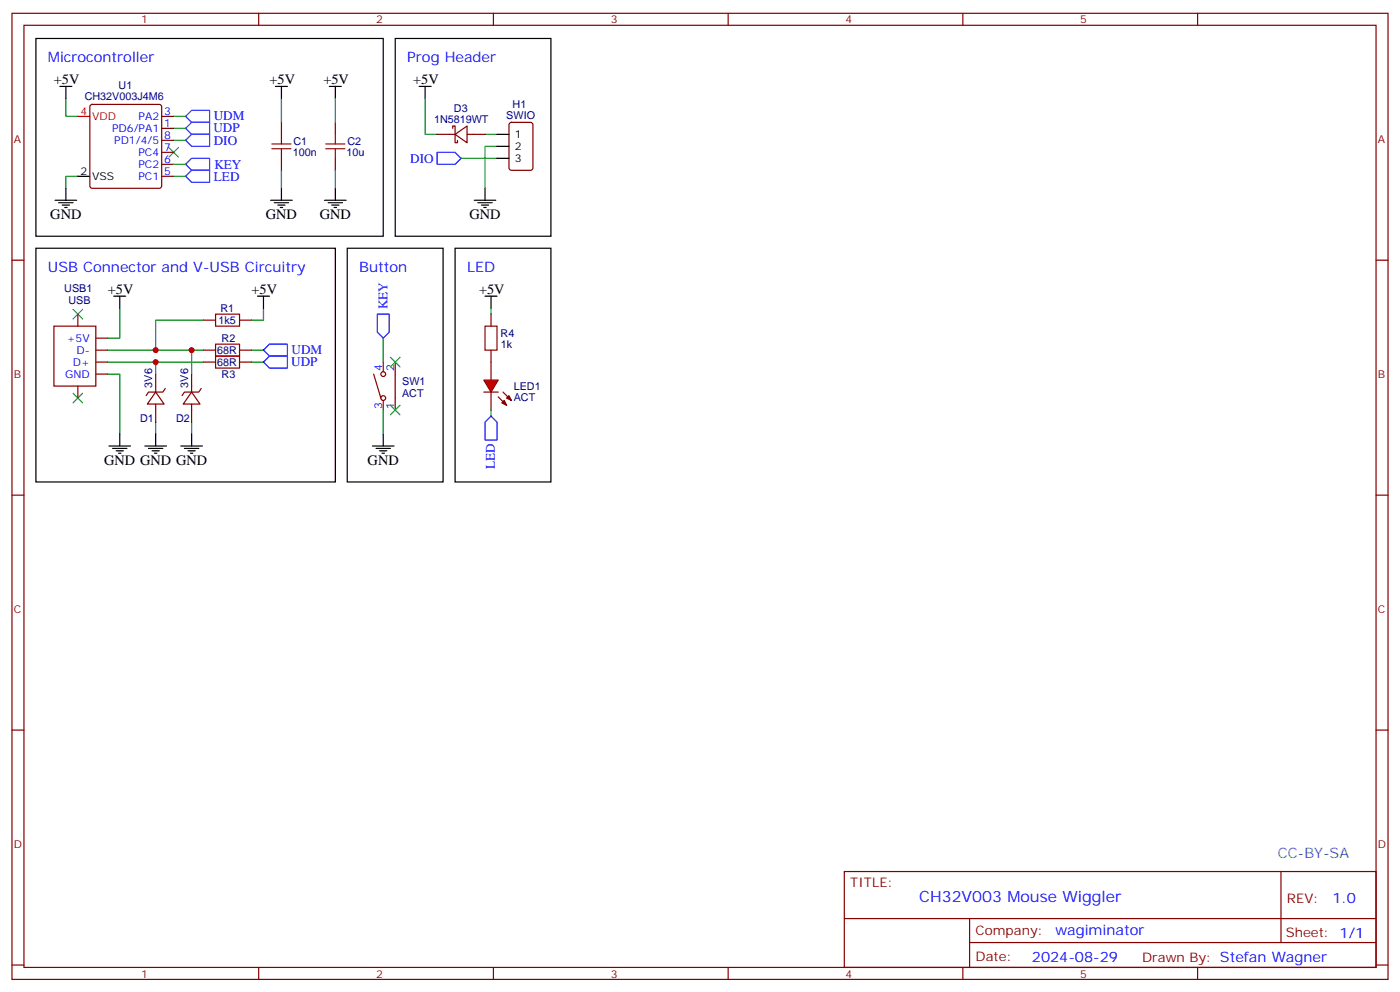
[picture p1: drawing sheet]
<svg xmlns="http://www.w3.org/2000/svg" width="412mm" height="292mm" viewBox="0 0 412 292" stroke-linecap="round" stroke-linejoin="round" font-family="sans-serif">
<g fill="none" stroke="#870000" stroke-width=".35">
<path d="M3.5 3.9h405.4v284.4h-405.4zM7.1 7.4h398.2v277.3h-398.2zM76.2 3.9v3.5M145.3 3.9v3.5M214.5 3.9v3.5M283.6 3.9v3.5M352.8 3.9v3.5M26.7 30.9l.5-.2h19.7l.5 .2 .2 .5v23.3l-.2 .5-.5 .2h-19.7l-.5-.2-.2-.5v-23.3zM47.6 37.8h3.6M47.6 34.3h3.6M82.9 36v3.5M98.8 36v3.5"/>
<path d="M128.8 39.5h5.3M133.3 37.8v-.7h.8v4.9h.7v-.7M134.1 39.5l3.5-2.4v4.9zM137.6 39.5h5.3M47.6 51.9h3.6M47.6 48.4h3.6M47.6 44.8h3.6M47.6 41.3h3.6M82.9 46.6v3.5M98.8 46.6v3.5M3.5 76.6h3.6M405.3 76.6h3.6"/>
<path d="M60 94.2h3.5M70.6 94.2h3.5M45.9 115.4l2.4 3.5h-4.9zM45.9 110.1v5.3M45.9 118.9v5.3M48.7 114.3l-.7 1.1h-4.3l-.7 1.1M56.4 115.4l2.5 3.5h-4.9zM56.4 110.1v5.3M56.4 118.9v5.3M59.3 114.3l-.7 1.1h-4.3l-.7 1.1M60 106.6h3.5M60 103h3.5"/>
<path d="M70.6 106.6h3.5M70.6 103h3.5M3.5 145.7h3.6M405.3 145.7h3.6M3.5 214.9h3.6M405.3 214.9h3.6M248.7 256.5h156.6v28.2h-156.6zM377.3 256.5v20.9M248.7 270.4h156.5M285.6 277.4h119.6M285.6 270.4v14.1M3.5 284h3.6"/>
<path d="M76.2 284.7v3.6M145.3 284.7v3.6M214.5 284.7v3.6M283.6 284.7v3.6M352.8 284.7v3.6M405.3 284h3.6"/>
</g>
<g fill="none" stroke="#008700" stroke-width=".35">
<path d="M19.4 29v5.3h3.5M51.2 37.8h3.5M51.2 34.3h3.5M82.9 29v7M98.8 29v7M125.2 29v10.5h3.6M142.9 39.5h3.5M22.9 51.9h-3.5v3.5M51.2 51.9h3.5M51.2 41.3h3.5M82.9 50.1v5.3M98.8 50.1v5.3"/>
<path d="M135.8 46.6h10.6M146.4 43.1h-3.5v12.3M35.3 90.7v8.8h-3.6M60 94.2h-14.1v8.8M77.6 90.7v3.5h-3.5M31.7 110.1h3.6v17.6M31.7 106.6h28.3M31.7 103h28.3M45.9 106.6v3.5M56.4 103v7.1M74.1 106.6h3.5M74.1 103h3.5"/>
<path d="M45.9 124.2v3.5M56.4 124.2v3.5"/>
</g>
<path d="M49.7 43.4l2.9 2.8M52.6 43.4l-2.9 2.8M21.5 91.1l2.8 2.8M24.3 91.1l-2.8 2.8M21.5 115.7l2.8 2.9M24.3 115.7l-2.8 2.9" fill="none" stroke="#3c3" stroke-width=".35"/>
<path d="M54.7 34.3l1.7-1.8h5.3v3.5h-5.3zM56.4 36h5.3v3.5h-5.3l-1.7-1.7zM54.7 51.9l1.7-1.8h5.3v3.6h-5.3zM54.7 41.3l1.7-1.8h5.3v3.6h-5.3zM128.8 44.8h5.3l1.7 1.8-1.7 1.8h-5.3zM77.6 106.6l1.8-1.8h5.3v3.5h-5.3zM77.6 103l1.8-1.7h5.3v3.5h-5.3z" fill="none" stroke="#00f" stroke-width=".35"/>
<g fill="none" stroke="#000" stroke-width=".35">
<path d="M10.6 11.3h102.3v58.2h-102.3zM116.4 11.3h45.9v58.2h-45.9zM17.6 25.4h3.6M19.4 25.4v3.6M81.1 25.4h3.6M82.9 25.4v3.6M97 25.4h3.5M98.8 25.4v3.6M123.5 25.4h3.5M125.2 25.4v3.6M16.2 58.9h6.4M17.3 59.7h4.2"/>
<path d="M19.4 55.4v3.5M22.9 51.9h3.6M79.7 58.9h6.4M80.8 59.7h4.2M82.9 55.4v3.5M95.6 58.9h6.4M96.7 59.7h4.2M98.8 55.4v3.5M139.7 58.9h6.3M140.8 59.7h4.2M142.9 55.4v3.5M10.6 73.1h88.2v68.8h-88.2z"/>
<path d="M18.3 60.4h2.2M19 61.1h.8M81.8 60.4h2.2M82.5 61.1h.8M97.7 60.4h2.1M98.4 61.1h.7M141.8 60.4h2.1M142.5 61.1h.7M33.5 87.2h3.5M35.3 87.2v3.5M75.8 87.2h3.6M77.6 87.2v3.5"/>
<path d="M32.1 131.3h6.4M33.2 132h4.2M34.2 132.7h2.1M34.9 133.4h.7M35.3 127.7v3.6M42.7 131.3h6.3M43.7 132h4.3M44.8 132.7h2.1M45.5 133.4h.7M45.9 127.7v3.6M53.3 131.3h6.3M54.3 132h4.3"/>
<path d="M55.4 132.7h2.1M56.1 133.4h.7M56.4 127.7v3.6"/>
</g>
<path d="M22.9 34.3h3.6" fill="none" stroke="#f00" stroke-width=".35"/>
<path d="M82.9 39.5v2.9M98.8 39.5v2.9M80.1 43.8h5.6M80.1 42.4h5.6M82.9 43.8v2.8M96 43.8h5.6M96 42.4h5.6M98.8 43.8v2.8M63.5 92.5h7.1v3.5h-7.1zM63.5 104.8h7.1v3.5h-7.1zM63.5 101.3h7.1v3.5h-7.1z" fill="none" stroke="#a10000" stroke-width=".35"/>
<path d="M15.9 96h12.3v17.6h-12.3z" fill="#fff" stroke="#870000" stroke-width=".35"/>
<g fill="none" stroke="#870000" stroke-width=".35">
<path d="M150.2 36.2l.4-.2h5.7l.6 .4 .1 13-.5 .7h-5.9l-.6-.4-.1-13zM22.9 92.5v3.5M28.2 99.5h3.5M22.9 113.6v3.6M28.2 103h3.5M28.2 106.6h3.5M28.2 110.1h3.5M110.1 110.1l2.1 7.1M112.9 106.6v2.8M112.9 117.9v2.8M116.4 106.6v14.1M142.5 115.4h4.3"/>
<path d="M144.6 106.6v5.3M144.6 115.4v5.3M146.8 116.8l2.4 2.5M148.2 115.4l2.4 2.5"/>
<circle cx="112.9" cy="117.2" r=".71"/>
<circle cx="112.9" cy="110.1" r=".71"/>
</g>
<path d="M54.7 48.4l1.7-1.8h5.3v3.5h-5.3zM111.1 92.5h3.6v5.3l-1.8 1.7-1.8-1.7zM144.6 122.4l1.8 1.8v5.3h-3.5v-5.3z" fill="none" stroke="#00f" stroke-width=".35"/>
<path d="M51.2 48.4h3.5M112.9 99.5v7.1M112.9 120.7v7" fill="none" stroke="#008700" stroke-width=".35"/>
<path d="M146.4 39.5h3.5M146.4 46.6h3.5M146.4 43.1h3.5M102.3 73.1h28.2v68.8h-28.2zM134.1 73.1h28.2v68.8h-28.2zM142.9 87.2h3.5M144.6 87.2v3.5M109.7 131.3h6.4M110.8 132h4.2M111.8 132.7h2.1M112.5 133.4h.7M112.9 127.7v3.6" fill="none" stroke="#000" stroke-width=".35"/>
<path d="M115 105.2l2.8 2.8M115 119.3l2.8 2.8M117.8 105.2l-2.8 2.8M117.8 119.3l-2.8 2.8" fill="none" stroke="#3c3" stroke-width=".35"/>
<g fill="#870000" stroke="#870000" stroke-width=".35">
<path d="M147.8 118.6l.7-.7 .7 1.4z"/>
<path d="M149.2 117.2l.7-.7 .7 1.4z"/>
</g>
<path d="M142.5 111.9h4.3l-2.2 3.5z" fill="#f00" stroke="#870000" stroke-width=".35"/>
<path d="M142.9 96h3.5v7h-3.5z" fill="none" stroke="#a10000" stroke-width=".35"/>
<path d="M144.6 92.5v3.5M144.6 103v3.6" fill="none" stroke="#870000" stroke-width=".35"/>
<path d="M144.6 90.7v1.8M144.6 120.7v1.7" fill="none" stroke="#008700" stroke-width=".35"/>
<g fill="#c00">
<circle cx="45.9" cy="106.6" r=".88"/>
<circle cx="56.4" cy="103" r=".88"/>
<circle cx="45.9" cy="103" r=".88"/>
</g>
<text font-size="4.6" fill="#00f" x="270.8" y="265.5">CH32V003 Mouse Wiggler</text>
<g font-size="4.2" fill="#00f">
<text x="14.1" y="18.4">Microcontroller</text>
<text x="119.9" y="18.4">Prog Header</text>
<text x="14.1" y="80.1">USB Connector and V-USB Circuitry</text>
<text x="105.8" y="80.1">Button</text>
<text x="137.6" y="80.1">LED</text>
<text x="392.5" y="265.8">1.0</text>
<text x="310.9" y="275.3">wagiminator</text>
<text x="304" y="283.1">2024-08-29</text>
</g>
<g font-size="4.2">
<text x="15.9" y="24.7">+5V</text>
<text x="79.4" y="24.7">+5V</text>
<text x="95.2" y="24.7">+5V</text>
<text x="121.7" y="24.7">+5V</text>
<text x="14.8" y="64.6">GND</text>
<text x="78.3" y="64.6">GND</text>
<text x="94.2" y="64.6">GND</text>
<text x="138.3" y="64.6">GND</text>
<text x="31.7" y="86.5">+5V</text>
<text x="74.1" y="86.5">+5V</text>
<text x="141.1" y="86.5">+5V</text>
<text x="30.7" y="136.9">GND GND GND</text>
<text x="108.3" y="136.9">GND</text>
</g>
<text font-size="4.2" fill="#0099b0" x="376.4" y="252.6">CC-BY-SA</text>
<g font-size="3.9" fill="#00f">
<text x="63" y="35.3">UDM</text>
<text x="62.9" y="38.9">UDP</text>
<text x="63" y="42.6">DIO</text>
<text x="120.8" y="47.9">DIO</text>
<text x="63" y="53.3">LED</text>
<text x="63.1" y="49.6">KEY</text>
<text x="114.1" y="91.1" transform="rotate(-90 114.1 91.1)">KEY</text>
<text x="85.8" y="107.7">UDP</text>
<text x="85.9" y="104.1">UDM</text>
<text x="145.7" y="138.1" transform="rotate(-90 145.7 138.1)">LED</text>
</g>
<g font-size="3.9" fill="#800">
<text x="250.5" y="261.1">TITLE:</text>
<text x="379.1" y="265.8">REV:</text>
<text x="287.4" y="275.3">Company:</text>
<text x="378.7" y="275.9">Sheet: 1/1</text>
<text x="287.4" y="283">Date:</text>
<text x="336.4" y="283.1">Drawn By: Stefan Wagner</text>
</g>
<g font-size="3.2" fill="#800">
<text x="41.6" y="6.9">1</text>
<text x="110.8" y="6.9">2</text>
<text x="179.9" y="6.9">3</text>
<text x="249.1" y="6.9">4</text>
<text x="318.2" y="6.9">5</text>
<text x="4.1" y="42">A</text>
<text x="405.9" y="42">A</text>
<text x="4.1" y="111.2">B</text>
<text x="405.9" y="111.2">B</text>
<text x="4.1" y="180.3">C</text>
<text x="405.9" y="180.3">C</text>
<text x="4.1" y="249.4">D</text>
<text x="405.9" y="249.4">D</text>
<text x="41.6" y="287.7">1</text>
<text x="110.8" y="287.7">2</text>
<text x="179.9" y="287.7">3</text>
<text x="249.1" y="287.7">4</text>
<text x="318.2" y="287.7">5</text>
</g>
<g font-size="3.2" fill="#000080">
<text x="25" y="29.4">CH32V003J4M6</text>
<text x="34.9" y="26.3">U1</text>
<text x="133.7" y="32.8">D3</text>
<text x="149.1" y="35">SWIO</text>
<text x="151" y="31.8">H1</text>
<text x="127.9" y="36.1">1N5819WT</text>
<text x="86.3" y="45.9">100n</text>
<text x="86.4" y="42.8">C1</text>
<text x="102" y="45.9">10u</text>
<text x="102.3" y="42.8">C2</text>
<text x="18.9" y="85.9">USB1</text>
<text x="20.1" y="89.4">USB</text>
<text x="64.4" y="95.4">1k5</text>
<text x="64.9" y="91.8">R1</text>
<text x="65.3" y="100.7">R2</text>
<text x="147.5" y="99.2">R4</text>
<text x="64" y="107.7">68R</text>
<text x="64" y="104.2">68R</text>
<text x="147.5" y="102.4">1k</text>
<text x="65.3" y="111.2">R3</text>
<text x="118.5" y="113.4">SW1</text>
<text x="44.8" y="114.1" transform="rotate(-90 44.8 114.1)">3V6</text>
<text x="55.4" y="114.1" transform="rotate(-90 55.4 114.1)">3V6</text>
<text x="118.5" y="116.9">ACT</text>
<text x="151.3" y="117.9">ACT</text>
<text x="151.3" y="114.8">LED1</text>
<text x="41.3" y="124.2">D1</text>
<text x="51.9" y="124.2">D2</text>
</g>
<g font-size="3.2" fill="#f00">
<text x="23.7" y="33.9">4</text>
<text x="27.2" y="35.3">VDD</text>
</g>
<g font-size="3.2" fill="#00f">
<text x="40.8" y="35.3">PA2</text>
<text x="48.3" y="33.9">3</text>
<text x="33" y="38.8">PD6/PA1</text>
<text x="48.3" y="37.4">1</text>
<text x="48.3" y="41">8</text>
<text x="33.6" y="42.4">PD1/4/5</text>
<text x="40.8" y="45.9">PC4</text>
<text x="48.3" y="44.5">7</text>
<text x="40.8" y="53">PC1</text>
<text x="40.8" y="49.4">PC2</text>
<text x="48.3" y="51.5">5</text>
<text x="48.3" y="48">6</text>
<text x="19.7" y="100.6">+5V</text>
<text x="21.4" y="107.6">D+</text>
<text x="22.6" y="104.1">D-</text>
<text x="19.2" y="111.2">GND</text>
<text x="112.5" y="109" transform="rotate(-90 112.5 109)">4</text>
<text x="116.1" y="109" transform="rotate(-90 116.1 109)">2</text>
<text x="112.5" y="120.2" transform="rotate(-90 112.5 120.2)">3</text>
<text x="116.1" y="120.2" transform="rotate(-90 116.1 120.2)">1</text>
</g>
<g font-size="3.2">
<text x="151.7" y="40.6">1</text>
<text x="151.7" y="47.7">3</text>
<text x="151.7" y="44.1">2</text>
<text x="23.7" y="51.5">2</text>
<text x="27.2" y="53">VSS</text>
</g>
</svg>
